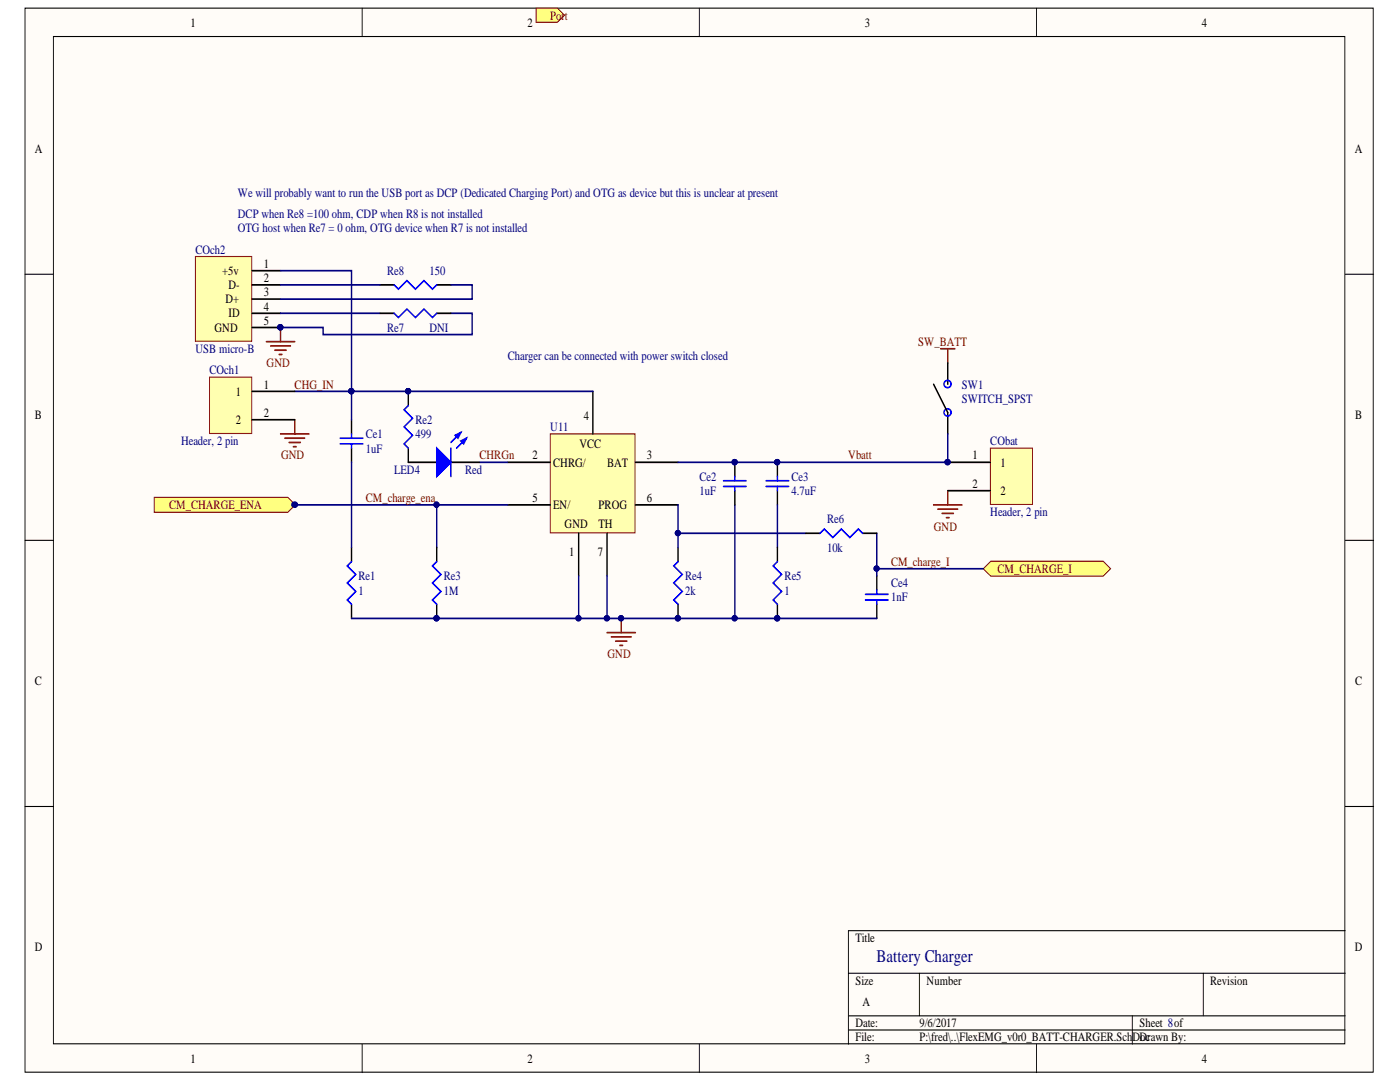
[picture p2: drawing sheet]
<svg xmlns="http://www.w3.org/2000/svg" width="279mm" height="216mm" viewBox="0 0 279 216" stroke-linecap="round" stroke-linejoin="round" font-family="sans-serif">
<g fill="#fffcf8" stroke="#000" stroke-width=".2">
<path d="M5 1.6h269.1v212.3h-269.1z"/>
<path d="M10.7 7.3h257.7v201h-257.7z"/>
</g>
<g fill="none" stroke="#000" stroke-width=".2">
<path d="M72.3 1.6v5.7M139.6 1.6v5.7M206.9 1.6v5.7M5 54.7h5.7M268.5 54.7h5.6M5 107.8h5.7M268.5 107.8h5.6M5 160.9h5.7M268.5 160.9h5.6M169.3 194.2h99.2M183.5 194.2v8.5M240.1 194.2v8.5"/>
<path d="M268.5 185.7h-99.2v22.7M72.3 208.4v5.6M139.6 208.4v5.6M169.3 202.7h99.2M169.3 205.5h99.2M206.9 208.4v5.6M226 202.7v5.7"/>
</g>
<path d="M109.8 86.6h16.9v19.7h-16.9z" fill="#ffffb0" stroke="#800000" stroke-width=".2"/>
<g fill="none" stroke="#000" stroke-width=".31">
<path d="M118.3 78.1v8.5M70.2 83.8v2.8M70.2 89.4v2.8M101.3 92.2h8.5M126.8 92.2h8.5M155.1 92.2v2.9M155.1 97.9v2.8M70.2 109.2v2.9M101.3 100.7h8.5M115.5 106.4v8.5M121.2 106.4v8.5M126.8 100.7h8.5"/>
<path d="M70.2 120.6v2.8"/>
</g>
<path d="M115.5 114.9v8.5M121.2 114.9v8.5" fill="none" stroke="#000080" stroke-width=".31"/>
<g fill="#000080" stroke="#000080" stroke-width=".2">
<circle cx="115.4" cy="123.4" r=".52"/>
<circle cx="121.1" cy="123.4" r=".52"/>
<circle cx="155.1" cy="92.2" r=".52"/>
</g>
<path d="M67.9 87.4h4.5M67.9 88.6h4.5M70.2 86.6v.8M70.2 88.6v.8M152.9 95.9h4.5M152.9 97.1h4.5M155.1 95.1v.8M155.1 97.1v.8M70.2 112.1l-.9 .8 1.7 1.7-1.7 1.7 1.7 1.7-1.7 1.7 .9 .9" fill="none" stroke="#00f" stroke-width=".31"/>
<path d="M30.8 99.2h26.6l1.5 1.5-1.5 1.5h-26.6z" fill-rule="evenodd" fill="#ffff80" stroke="#800000" stroke-width=".2"/>
<circle cx="58.9" cy="100.7" r=".52" fill="#000080" stroke="#000080" stroke-width=".2"/>
<path d="M196.2 113.5l1.5-1.5h22.5l1.4 1.5-1.4 1.5h-22.5z" fill-rule="evenodd" fill="#ffff80" stroke="#800000" stroke-width=".2"/>
<path d="M70.2 78.1v5.7M70.2 92.2v17M95.7 92.2h5.6M58.8 100.7h28.4M101.3 100.7h-14.1v8.5M135.3 100.7v8.5M135.3 106.4h25.5M146.6 100.7v22.7M155.1 100.7v8.5" fill="none" stroke="#000080" stroke-width=".31"/>
<g fill="#000080" stroke="#000080" stroke-width=".2">
<circle cx="135.3" cy="106.4" r=".52"/>
<circle cx="146.6" cy="123.4" r=".52"/>
<circle cx="87.1" cy="100.7" r=".52"/>
<circle cx="70.1" cy="78" r=".52"/>
<circle cx="58.7" cy="100.7" r=".52"/>
<circle cx="87.1" cy="123.4" r=".52"/>
<circle cx="81.4" cy="78" r=".52"/>
<circle cx="135.3" cy="123.4" r=".52"/>
<circle cx="123.9" cy="123.4" r=".52"/>
</g>
<path d="M81.5 78.1v2.8M81.5 89.4v2.8h5.7M90 92.2h5.7M87.2 109.2v2.9M135.3 109.2v2.9M175 114.9v2.8M87.2 120.6v2.8M135.3 120.6v2.8M175 120.6v2.8" fill="none" stroke="#000" stroke-width=".31"/>
<path d="M81.5 80.9l-.9 .9 1.7 1.7-1.7 1.7 1.7 1.7-1.7 1.7 .9 .8M87.2 112.1l-.9 .8 1.7 1.7-1.7 1.7 1.7 1.7-1.7 1.7 .9 .9M135.3 112.1l-.8 .8 1.7 1.7-1.7 1.7 1.7 1.7-1.7 1.7 .8 .9M172.7 118.6h4.5M172.7 119.7h4.5M175 117.7v.9M175 119.7v.9" fill="none" stroke="#00f" stroke-width=".31"/>
<path d="M121.2 126.2h5.6M122 127.1h4M122.9 127.9h2.2M123.7 128.8h.6M124 123.4v2.8" fill="none" stroke="#800000" stroke-width=".31"/>
<path d="M87.2 89.4l2.8 2.8-2.8 2.9z" fill="#00f"/>
<path d="M87.2 89.4l2.8 2.8-2.8 2.9zM92 86.3l-2 2M93.1 87.4l-2 2" fill="none" stroke="#00f" stroke-width=".31"/>
<path d="M92 88l1.1-.6-.6 1.2z" fill="#00f"/>
<path d="M92 88l1.1-.6-.6 1.2z" fill="none" stroke="#00f" stroke-width=".31"/>
<path d="M90.8 86.9l1.2-.6-.6 1.1z" fill="#00f"/>
<g fill="none" stroke="#00f" stroke-width=".31">
<path d="M90 89.4v5.7M90.8 86.9l1.2-.6-.6 1.1zM144.4 95.9h4.5M144.4 97.1h4.5M146.6 95.1v.8M146.6 97.1v.8M155.1 112.1l-.8 .8 1.7 1.7-1.7 1.7 1.7 1.7-1.7 1.7 .8 .9M163.6 106.4l.9-.8 1.7 1.7 1.7-1.7 1.7 1.7 1.7-1.7 .8 .8"/>
<circle cx="189.1" cy="76.6" r=".72"/>
<circle cx="189.1" cy="82.3" r=".72"/>
</g>
<path d="M187.7 69.6h2.9M189.1 69.6v2.8M56 86.6h5.7M56.8 87.4h4M57.7 88.3h2.3M58.5 89.1h.6M58.8 83.8v2.8M189.1 97.9v2.8M186.3 100.7h5.7M187.2 101.6h3.9M188 102.4h2.3M188.9 103.3h.5" fill="none" stroke="#800000" stroke-width=".31"/>
<path d="M58.8 78.1h11.4M175 106.4v7.1h21.2M175 113.5v1.4M70.2 123.4h104.8" fill="none" stroke="#000080" stroke-width=".31"/>
<g fill="#000080" stroke="#000080" stroke-width=".2">
<circle cx="70.1" cy="78" r=".52"/>
<circle cx="174.9" cy="113.4" r=".52"/>
<circle cx="87.1" cy="123.4" r=".52"/>
<circle cx="115.4" cy="123.4" r=".52"/>
<circle cx="121.1" cy="123.4" r=".52"/>
<circle cx="123.9" cy="123.4" r=".52"/>
<circle cx="135.3" cy="123.4" r=".52"/>
<circle cx="146.6" cy="123.4" r=".52"/>
<circle cx="155.1" cy="123.4" r=".52"/>
<circle cx="146.6" cy="92.2" r=".52"/>
</g>
<path d="M186.3 76.7l2.8 5.6v4.3M189.1 72.4v4.3M146.6 92.2v2.9M146.6 97.9v2.8M155.1 109.2v2.9M160.8 106.4h2.8M172.1 106.4h2.9M155.1 120.6v2.8" fill="none" stroke="#000" stroke-width=".31"/>
<path d="M107 1.6h4.2l1.5 1.4-1.5 1.5h-4.2z" fill-rule="evenodd" fill="#ffff80" stroke="#800000" stroke-width=".2"/>
<path d="M41.8 75.3h8.4v11.2h-8.4z" fill="#ffffb0" stroke="#800000" stroke-width=".2"/>
<path d="M50.3 78.1h8.5M50.3 83.8h8.5" fill="none" stroke="#000" stroke-width=".31"/>
<path d="M39 51.2h11.2v16.9h-11.2z" fill="#ffffb0" stroke="#800000" stroke-width=".2"/>
<path d="M50.3 59.7h5.7M50.3 56.8h5.7M50.3 54h5.7M50.3 62.5h5.7M50.3 65.3h5.7" fill="none" stroke="#000" stroke-width=".31"/>
<g fill="#000080" stroke="#000080" stroke-width=".2">
<circle cx="55.9" cy="65.3" r=".52"/>
<circle cx="70.1" cy="78" r=".52"/>
<circle cx="81.4" cy="78" r=".52"/>
</g>
<path d="M56 54h14.2v24.1h48.1" fill="none" stroke="#000080" stroke-width=".31"/>
<path d="M53.2 68.2h5.6M54 69h4M54.9 69.9h2.2M55.7 70.7h.6M56 65.3v2.9" fill="none" stroke="#800000" stroke-width=".31"/>
<path d="M197.6 89.4h8.5v11.3h-8.5z" fill="#ffffb0" stroke="#800000" stroke-width=".2"/>
<path d="M75.8 56.8h2.9M87.2 56.8h2.8M75.8 62.5h2.9M87.2 62.5h2.8M189.1 92.2h8.5M189.1 97.9h8.5" fill="none" stroke="#000" stroke-width=".31"/>
<g fill="#000080" stroke="#000080" stroke-width=".2">
<circle cx="189.1" cy="92.2" r=".52"/>
<circle cx="155.1" cy="92.2" r=".52"/>
<circle cx="146.6" cy="92.2" r=".52"/>
<circle cx="55.9" cy="65.3" r=".52"/>
</g>
<path d="M56 56.8h19.8M90 56.8h4.2v2.9h-38.2M56 62.5h19.8M90 62.5h4.2v4.3h-29.7v-1.5h-8.5M189.1 86.6v5.6h-53.8" fill="none" stroke="#000080" stroke-width=".31"/>
<path d="M78.7 56.8l.8 .9 1.7-1.7 1.7 1.7 1.7-1.7 1.7 1.7 .9-.9M78.7 62.5l.8 .9 1.7-1.7 1.7 1.7 1.7-1.7 1.7 1.7 .9-.9" fill="none" stroke="#00f" stroke-width=".31"/>
<text font-size="3.6" fill="#000080" x="175" y="192">Battery Charger</text>
<g font-size="2.5">
<text x="38" y="5.3">1</text>
<text x="105.2" y="5.3">2</text>
<text x="172.6" y="5.3">3</text>
<text x="239.8" y="5.3">4</text>
<text x="6.9" y="30.4">A</text>
<text x="270.4" y="30.4">A</text>
<text x="52.6" y="53.4">1</text>
<text x="44.3" y="54.9">+5v</text>
<text x="45.6" y="57.7">D-</text>
<text x="52.6" y="59.1">3</text>
<text x="52.6" y="56.3">2</text>
<text x="45" y="60.5">D+</text>
<text x="45.6" y="63.3">ID</text>
<text x="52.6" y="62">4</text>
<text x="52.6" y="64.8">5</text>
<text x="42.8" y="66.2">GND</text>
<text x="52.6" y="77.5">1</text>
<text x="6.9" y="83.5">B</text>
<text x="47" y="79">1</text>
<text x="52.6" y="83.2">2</text>
<text x="116.5" y="83.8">4</text>
<text x="270.5" y="83.5">B</text>
<text x="47" y="84.6">2</text>
<text x="115.6" y="89.5">VCC</text>
<text x="106.3" y="91.7">2</text>
<text x="110.4" y="93.1">CHRG/</text>
<text x="121.1" y="93.1">BAT</text>
<text x="129.1" y="91.7">3</text>
<text x="194.1" y="91.7">1</text>
<text x="199.7" y="93.1">1</text>
<text x="106.3" y="100.2">5</text>
<text x="110.4" y="101.6">EN/</text>
<text x="119.5" y="101.6">PROG</text>
<text x="129.1" y="100.2">6</text>
<text x="194.1" y="97.3">2</text>
<text x="199.7" y="98.8">2</text>
<text x="112.7" y="105.3">GND</text>
<text x="119.5" y="105.3">TH</text>
<text x="113.6" y="110.9">1</text>
<text x="119.3" y="110.9">7</text>
<text x="6.9" y="136.7">C</text>
<text x="270.5" y="136.7">C</text>
<text x="6.9" y="189.8">D</text>
<text x="170.7" y="188">Title</text>
<text x="270.4" y="189.8">D</text>
<text x="170.7" y="196.5">Size</text>
<text x="184.9" y="196.5">Number</text>
<text x="241.5" y="196.5">Revision</text>
<text x="172.2" y="200.8">A</text>
<text x="170.7" y="205">Date:</text>
<text x="170.7" y="207.8">File:</text>
<text x="183.5" y="205">9/6/2017</text>
<text x="183.5" y="207.8">P:\fred\..\FlexEMG_v0r0_BATT-CHARGER.SchDDrawn By:</text>
<text x="227.4" y="205">Sheet 8of</text>
<text x="227.6" y="207.8">oc</text>
<text x="38" y="212.1">1</text>
<text x="105.2" y="212.1">2</text>
<text x="172.6" y="212.1">3</text>
<text x="239.8" y="212.1">4</text>
</g>
<g font-size="2.5" fill="#800000">
<text x="109.8" y="3.9">Port</text>
<text x="183.2" y="69">SW_BATT</text>
<text x="53.2" y="73.3">GND</text>
<text x="58.8" y="77.5">CHG_IN</text>
<text x="56.1" y="91.7">GND</text>
<text x="95.7" y="91.7">CHRGn</text>
<text x="169.3" y="91.7">Vbatt</text>
<text x="33.8" y="101.6">CM_CHARGE_ENA</text>
<text x="73" y="100.2">CM_charge_ena</text>
<text x="186.4" y="105.9">GND</text>
<text x="177.8" y="113">CM_charge_I</text>
<text x="199.1" y="114.3">CM_CHARGE_I</text>
<text x="121.2" y="131.3">GND</text>
</g>
<g font-size="2.5" fill="#000080">
<text x="47.5" y="39.3">We will probably want to run the USB port as DCP (Dedicated Charging Port) and OTG as device but this is unclear at present</text>
<text x="47.5" y="43.6">DCP when Re8 =100 ohm, CDP when R8 is not installed</text>
<text x="47.5" y="46.3">OTG host when Re7 = 0 ohm, OTG device when R7 is not installed</text>
<text x="39" y="50.7">COch2</text>
<text x="77.2" y="54.9">Re8</text>
<text x="85.7" y="54.9">150</text>
<text x="39" y="70.4">USB micro-B</text>
<text x="77.2" y="66.2">Re7</text>
<text x="85.7" y="66.2">DNI</text>
<text x="101.4" y="71.9">Charger can be connected with power switch closed</text>
<text x="41.8" y="74.7">COch1</text>
<text x="192" y="77.5">SW1</text>
<text x="192" y="80.3">SWITCH_SPST</text>
<text x="36.1" y="88.9">Header, 2 pin</text>
<text x="73" y="87.4">Ce1</text>
<text x="82.9" y="87.4">499</text>
<text x="82.9" y="84.6">Re2</text>
<text x="109.8" y="86">U11</text>
<text x="197.6" y="88.9">CObat</text>
<text x="73" y="90.3">1uF</text>
<text x="78.7" y="94.5">LED4</text>
<text x="92.8" y="94.5">Red</text>
<text x="139.6" y="96">Ce2</text>
<text x="157.9" y="96">Ce3</text>
<text x="139.6" y="98.8">1uF</text>
<text x="157.9" y="98.8">4.7uF</text>
<text x="165.1" y="104.4">Re6</text>
<text x="197.6" y="103">Header, 2 pin</text>
<text x="165.1" y="110.1">10k</text>
<text x="71.6" y="118.6">1</text>
<text x="71.6" y="115.8">Re1</text>
<text x="88.6" y="118.6">1M</text>
<text x="88.6" y="115.8">Re3</text>
<text x="136.7" y="118.6">2k</text>
<text x="136.7" y="115.8">Re4</text>
<text x="156.6" y="118.6">1</text>
<text x="156.6" y="115.8">Re5</text>
<text x="177.8" y="120">1nF</text>
<text x="177.8" y="117.2">Ce4</text>
</g>
</svg>
